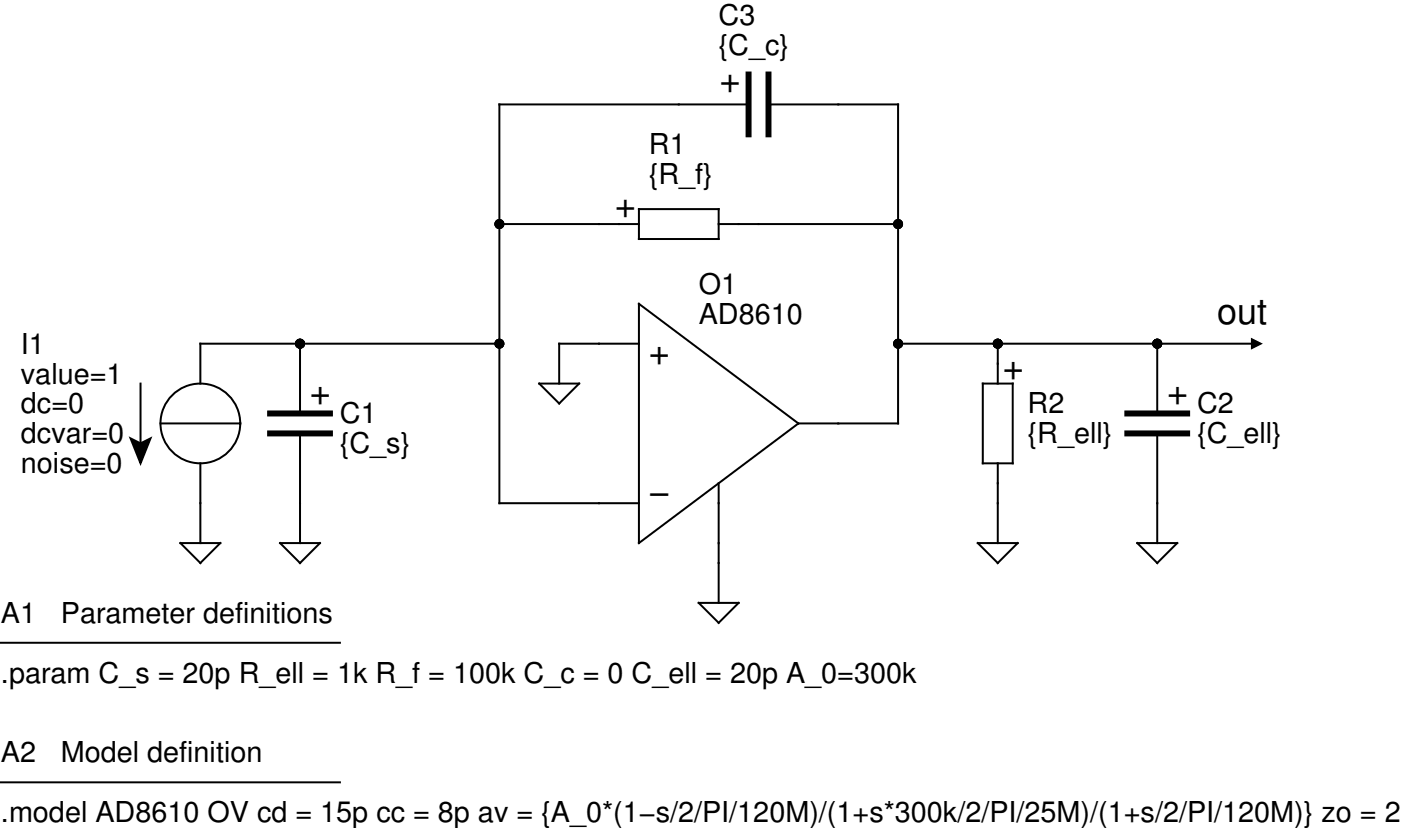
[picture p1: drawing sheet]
<svg xmlns="http://www.w3.org/2000/svg" width="179mm" height="105mm" viewBox="0 0 179 105" stroke-linecap="round" stroke-linejoin="round" font-family="sans-serif">
<g fill="none" stroke="#000" stroke-width=".25">
<path d="M95.4 13.3h-31.8v50.8h17.8M97.9 13.3h16.5v40.6h-12.7M63.6 28.5h17.8M81.4 26.6h10.2v3.8h-10.2zM81.4 38.7l20.3 15.2-20.3 15.3zM91.6 28.5h22.8M16.6 55.8l1.3 .7 1.3-.7-1.3 3.2zM17.9 48.9v7.6M20.4 53.9h10.2M25.5 59v10.2M38.2 43.8v8.9M38.2 55.2v14"/>
<path d="M63.6 43.8h-38.1v5.1M68.7 48.9h5.1l-2.6 2.5zM81.4 43.8h-10.2v5.1M114.4 43.8h45.7M125.2 48.9h3.8v10.1h-3.8zM127.1 43.8v5.1M127.1 59v10.2M147.4 43.8v8.9M147.4 55.2v14M23 69.2h5.1l-2.6 2.5zM35.7 69.2h5.1l-2.6 2.5zM89 76.8h5.1l-2.5 2.5z"/>
<path d="M91.6 61.6v15.2M124.6 69.2h5.1l-2.6 2.5zM144.9 69.2h5.1l-2.6 2.5zM.1 81.9h43.2M.1 99.7h43.2"/>
<circle cx="25.5" cy="53.9" r="5.1"/>
</g>
<path d="M95.4 9.5v7.6M97.9 9.5v7.6M34.4 55.2h7.6M34.4 52.7h7.6M143.6 55.2h7.7M143.6 52.7h7.7" fill="none" stroke="#000" stroke-width=".76"/>
<g fill="#000">
<path d="M16.6 55.8l1.3 .7 1.3-.7-1.3 3.2zM159.4 43l1.5 .8-1.5 .7z"/>
<circle cx="63.6" cy="28.5" r=".64"/>
<circle cx="114.4" cy="28.5" r=".64"/>
<circle cx="38.2" cy="43.8" r=".64"/>
<circle cx="63.6" cy="43.8" r=".64"/>
<circle cx="114.4" cy="43.8" r=".64"/>
<circle cx="127.1" cy="43.8" r=".64"/>
<circle cx="147.4" cy="43.8" r=".64"/>
</g>
<g font-size="4.6">
<text x="94.1" y="12" transform="rotate(-90 94.1 12)">+</text>
<text x="80.8" y="27.9" transform="rotate(-90 80.8 27.9)">+</text>
<text x="155.1" y="41.2">out</text>
<text x="82.7" y="46.3">+</text>
<text x="39.5" y="51.4">+</text>
<text x="127.8" y="48.2">+</text>
<text x="148.7" y="51.4">+</text>
<text x="82.7" y="64.1">−</text>
</g>
<g font-size="3.7">
<text x="91.6" y="3.1">C3</text>
<text x="91.6" y="7">{C_c}</text>
<text x="82.7" y="23.5">{R_f}</text>
<text x="82.7" y="19.7">R1</text>
<text x="89" y="37.4">O1</text>
<text x="89" y="41.2">AD8610</text>
<text x="2.7" y="45.1">I1</text>
<text x="2.7" y="52.7">dc=0</text>
<text x="2.7" y="48.9">value=1</text>
<text x="43.3" y="53.9">C1</text>
<text x="130.9" y="52.7">R2</text>
<text x="152.5" y="52.7">C2</text>
<text x="2.7" y="56.5">dcvar=0</text>
<text x="43.3" y="57.8">{C_s}</text>
<text x="130.9" y="56.5">{R_ell}</text>
<text x="152.5" y="56.5">{C_ell}</text>
<text x="2.7" y="60.3">noise=0</text>
<text x=".1" y="79.3">A1</text>
<text x="7.7" y="79.3">Parameter definitions</text>
<text x=".1" y="87">.param C_s = 20p R_ell = 1k R_f = 100k C_c = 0 C_ell = 20p A_0=300k</text>
<text x=".1" y="97.1">A2</text>
<text x="7.7" y="97.1">Model definition</text>
<text x=".1" y="104.7">.model AD8610 OV cd = 15p cc = 8p av = {A_0*(1−s/2/PI/120M)/(1+s*300k/2/PI/25M)/(1+s/2/PI/120M)} zo = 20</text>
</g>
</svg>
